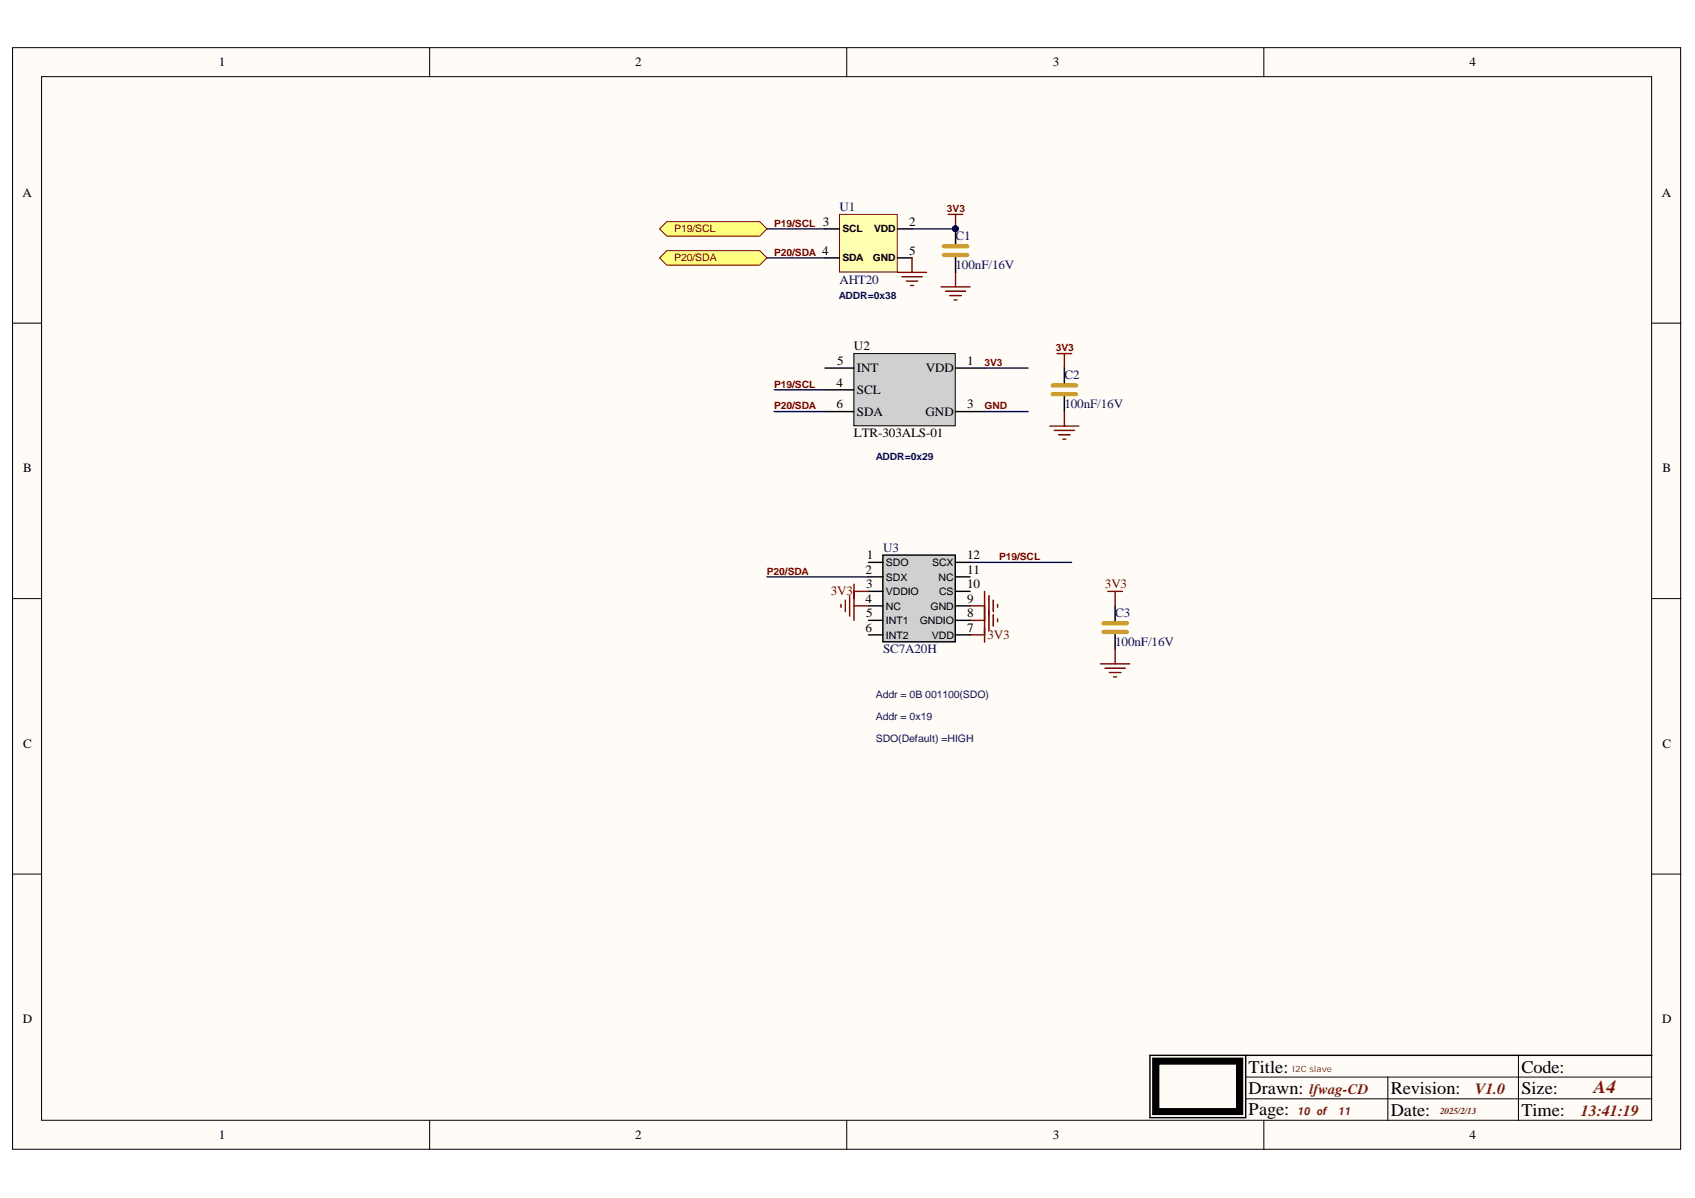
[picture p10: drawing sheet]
<svg xmlns="http://www.w3.org/2000/svg" width="297mm" height="210mm" viewBox="0 0 297 210" stroke-linecap="round" stroke-linejoin="round" font-family="sans-serif">
<g fill="#fffcf8" stroke="#000" stroke-width=".18">
<path d="M2.2 8.4h292.3v193h-292.3z"/>
<path d="M7.3 13.4h282.1v182.9h-282.1z"/>
</g>
<g fill="none" stroke="#000" stroke-width=".18">
<path d="M75.3 8.4v5M148.4 8.4v5M221.5 8.4v5M2.2 56.6h5.1M289.5 56.6h5.1M2.2 104.9h5.1M289.5 104.9h5.1M2.2 153.2h5.1M289.5 153.2h5.1M75.3 196.3v5.1M148.4 196.3v5.1M218.3 192.5h71.2"/>
<path d="M218.3 188.7h71.2M221.5 196.3v5.1M243.2 188.7v7.6M266.1 184.9v11.4"/>
</g>
<path d="M218.3 184.9v10.9h-16.8v-10.9h88" fill="none" stroke="#000" stroke-width=".25"/>
<path d="M202.5 185.9h14.7v8.9h-14.7z" fill="none" stroke="#000" stroke-width="1.3"/>
<path d="M147.1 37.6h10.1v10.1h-10.1z" fill="#ffffb0" stroke="#800000" stroke-width=".18"/>
<path d="M144.6 40.1h2.5M144.6 45.2h2.5M157.3 40.1h2.5M157.3 45.2h2.5M167.5 44.9v2.8" fill="none" stroke="#000" stroke-width=".25"/>
<path d="M166.2 37.6h2.5M167.5 37.6v2.5M157.3 47.7h5.1M158 48.5h3.6M158.8 49.3h2M159.6 50h.5M159.8 45.2v2.5M164.9 50.3h5.1M165.7 51h3.5M166.4 51.8h2.1M167.2 52.6h.5M167.5 47.7v2.6" fill="none" stroke="#800000" stroke-width=".25"/>
<path d="M134.4 40.1h10.2M134.4 45.2h10.2M159.8 40.1h7.7" fill="none" stroke="#000080" stroke-width=".25"/>
<path d="M165.4 44.7h4.1M165.4 43.2h4.1" fill="none" stroke="#c90" stroke-width=".75"/>
<g fill="#ffff80" stroke="#800000" stroke-width=".18">
<path d="M115.6 45.2l1.3-1.3h16.2l1.3 1.3-1.3 1.3h-16.2z" fill-rule="evenodd"/>
<path d="M115.6 40.1l1.3-1.3h16.2l1.3 1.3-1.3 1.3h-16.2z" fill-rule="evenodd"/>
</g>
<path d="M149.6 62h17.8v12.6h-17.8z" fill="#d0d0d0" stroke="#000" stroke-width=".18"/>
<path d="M144.6 64.5h5.1M144.6 72.1h5.1M144.6 68.3h5.1M167.5 64.5h5M167.5 72.1h5M186.5 64.5v2.8M186.5 69.3v2.8M195.4 106.2v2.7M195.4 111v2.8" fill="none" stroke="#000" stroke-width=".25"/>
<path d="M184.5 69.1h4.1M184.5 67.5h4.1M193.4 110.7h4.1M193.4 109.2h4.1" fill="none" stroke="#c90" stroke-width=".75"/>
<g fill="none" stroke="#800000" stroke-width=".25">
<path d="M184 74.7h5.1M184.7 75.4h3.6M185.3 62h2.5M185.5 76.2h2M186.3 76.9h.5M186.5 62v2.5M186.5 72.1v2.6M170 111.2h2.5M170 108.7h2.5M172.5 106.2v6.3M173.3 106.9v3.6M174.1 107.7v2"/>
<path d="M174.8 108.4v.5M192.9 116.3h5.1M193.6 117.1h3.6M194.4 117.8h2M195.2 118.6h.5M195.4 113.8v2.5"/>
</g>
<path d="M135.7 72.1h8.9M135.7 68.3h8.9M172.5 72.1h7.7M172.5 64.5h7.7M170 98.5h17.8M134.4 101.1h17.8" fill="none" stroke="#000080" stroke-width=".25"/>
<path d="M154.7 97.3h12.7v15.2h-12.7z" fill="#d0d0d0" stroke="#000" stroke-width=".25"/>
<path d="M152.2 98.5h2.5M167.5 98.5h2.5M152.2 101.1h2.5M152.2 103.6h2.5M152.2 106.2h2.5M152.2 108.7h2.5M152.2 111.2h2.5M167.5 101.1h2.5M167.5 103.6h2.5M167.5 106.2h2.5M167.5 108.7h2.5M167.5 111.2h2.5" fill="none" stroke="#000" stroke-width=".25"/>
<g fill="none" stroke="#800000" stroke-width=".25">
<path d="M147.4 105.9v.5M148.1 105.1v2.1M148.9 104.4v3.5M149.7 102.3v6.4M149.7 103.6h2.5M149.7 106.2h2.5M170 106.2h2.5M172.5 103.6v5.1M173.3 104.4v3.5M174.1 105.1v2.1M174.8 105.9v.5M194.1 103.6h2.6"/>
<path d="M195.4 103.6v2.6"/>
</g>
<text font-size="3.9" fill="#000080" x="166.5" y="42.2">PIC102</text>
<text font-size="3.2" fill="#630" x="279.3" y="191.6">A4</text>
<g font-size="3.1">
<text x="218.8" y="187.9">Title:</text>
<text x="218.8" y="191.8">Drawn:</text>
<text x="243.7" y="191.8">Revision:</text>
<text x="266.6" y="187.9">Code:</text>
<text x="266.6" y="191.8">Size:</text>
<text x="218.8" y="195.3">Page:</text>
<text x="243.7" y="195.6">Date:</text>
<text x="266.6" y="195.6">Time:</text>
</g>
<g font-size="2.7" fill="#630">
<text x="258.5" y="191.7">V1.0</text>
<text x="277" y="195.5">13:41:19</text>
</g>
<text font-size="2.5" fill="#630" x="229.5" y="191.7">lfwag-CD</text>
<g font-size="2.2">
<text x="38.4" y="11.6">1</text>
<text x="111.3" y="11.6">2</text>
<text x="184.5" y="11.6">3</text>
<text x="257.5" y="11.6">4</text>
<text x="4" y="34.5">A</text>
<text x="291.2" y="34.5">A</text>
<text x="144.2" y="39.6">3</text>
<text x="159.3" y="39.6">2</text>
<text x="144.1" y="44.6">4</text>
<text x="159.3" y="44.6">5</text>
<text x="146.7" y="63.9">5</text>
<text x="149.7" y="61.4">U2</text>
<text x="150.2" y="65.2">INT</text>
<text x="162.2" y="65.2">VDD</text>
<text x="169.5" y="63.9">1</text>
<text x="146.6" y="71.6">6</text>
<text x="146.6" y="67.8">4</text>
<text x="150.2" y="69">SCL</text>
<text x="169.5" y="71.6">3</text>
<text x="149.7" y="76.6">LTR-303ALS-01</text>
<text x="150.2" y="72.8">SDA</text>
<text x="162.2" y="72.8">GND</text>
<text x="4.1" y="82.7">B</text>
<text x="291.4" y="82.7">B</text>
<text x="151.7" y="100.5">2</text>
<text x="151.9" y="98">1</text>
<text x="169.5" y="100.5">11</text>
<text x="169.5" y="98">12</text>
<text x="151.7" y="105.6">4</text>
<text x="151.8" y="103.1">3</text>
<text x="169.5" y="105.6">9</text>
<text x="169.5" y="103.1">10</text>
<text x="151.7" y="110.7">6</text>
<text x="151.8" y="108.1">5</text>
<text x="169.5" y="110.7">7</text>
<text x="169.5" y="108.1">8</text>
<text x="4.1" y="131">C</text>
<text x="291.3" y="131">C</text>
<text x="4" y="179.3">D</text>
<text x="291.3" y="179.3">D</text>
<text x="38.4" y="199.6">1</text>
<text x="111.3" y="199.6">2</text>
<text x="184.5" y="199.6">3</text>
<text x="257.5" y="199.6">4</text>
</g>
<g font-size="2.2" fill="#000080">
<text x="147.1" y="37">U1</text>
<text x="167.5" y="47.2">100nF/16V</text>
<text x="167.5" y="42.1">C1</text>
<text x="147.1" y="49.7">AHT20</text>
<text x="186.5" y="71.6">100nF/16V</text>
<text x="186.5" y="66.5">C2</text>
<text x="154.7" y="96.7">U3</text>
<text x="195.4" y="113.2">100nF/16V</text>
<text x="195.4" y="108.1">C3</text>
<text x="154.7" y="114.5">SC7A20H</text>
</g>
<g font-size="2.2" fill="#800000">
<text x="145.6" y="104.3">3V3</text>
<text x="193.6" y="103.1">3V3</text>
<text x="173" y="112">3V3</text>
</g>
<g font-size="1.9" fill="#630">
<text x="227.5" y="195.4">10 of</text>
<text x="234.6" y="195.4">11</text>
</g>
<g font-size="1.8" fill="#800000">
<text x="118.1" y="40.7">P19/SCL</text>
<text x="135.7" y="39.7">P19/SCL</text>
<text x="166" y="37.2">3V3</text>
<text x="118.1" y="45.8">P20/SDA</text>
<text x="135.7" y="44.8">P20/SDA</text>
<text x="172.5" y="64.1">3V3</text>
<text x="185" y="61.6">3V3</text>
<text x="135.7" y="67.9">P19/SCL</text>
<text x="135.7" y="71.7">P20/SDA</text>
<text x="172.5" y="71.7">GND</text>
<text x="134.4" y="100.7">P20/SDA</text>
<text x="175.1" y="98.1">P19/SCL</text>
</g>
<g font-size="1.8">
<text x="147.6" y="40.7">SCL</text>
<text x="153.2" y="40.7">VDD</text>
<text x="147.6" y="45.8">SDA</text>
<text x="153" y="45.8">GND</text>
<text x="155.3" y="99.2">SDO</text>
<text x="155.3" y="101.7">SDX</text>
<text x="163.4" y="99.2">SCX</text>
<text x="164.5" y="101.7">NC</text>
<text x="155.3" y="104.3">VDDIO</text>
<text x="155.3" y="106.8">NC</text>
<text x="163.1" y="106.8">GND</text>
<text x="164.6" y="104.3">CS</text>
<text x="155.3" y="109.4">INT1</text>
<text x="155.3" y="111.9">INT2</text>
<text x="161.2" y="109.4">GNDIO</text>
<text x="163.3" y="111.9">VDD</text>
</g>
<g font-size="1.8" fill="#000080">
<text x="147" y="52.4">ADDR=0x38</text>
<text x="153.5" y="80.6">ADDR=0x29</text>
<text x="153.5" y="122.3">Addr = 0B 001100(SDO)</text>
<text x="153.5" y="126.1">Addr = 0x19</text>
<text x="153.5" y="129.9">SDO(Default) =HIGH</text>
</g>
<text font-size="1.6" fill="#630" x="252.4" y="195.3">2025/2/13</text>
<text font-size="1.5" fill="#630" x="226.4" y="187.8">I2C slave</text>
</svg>
